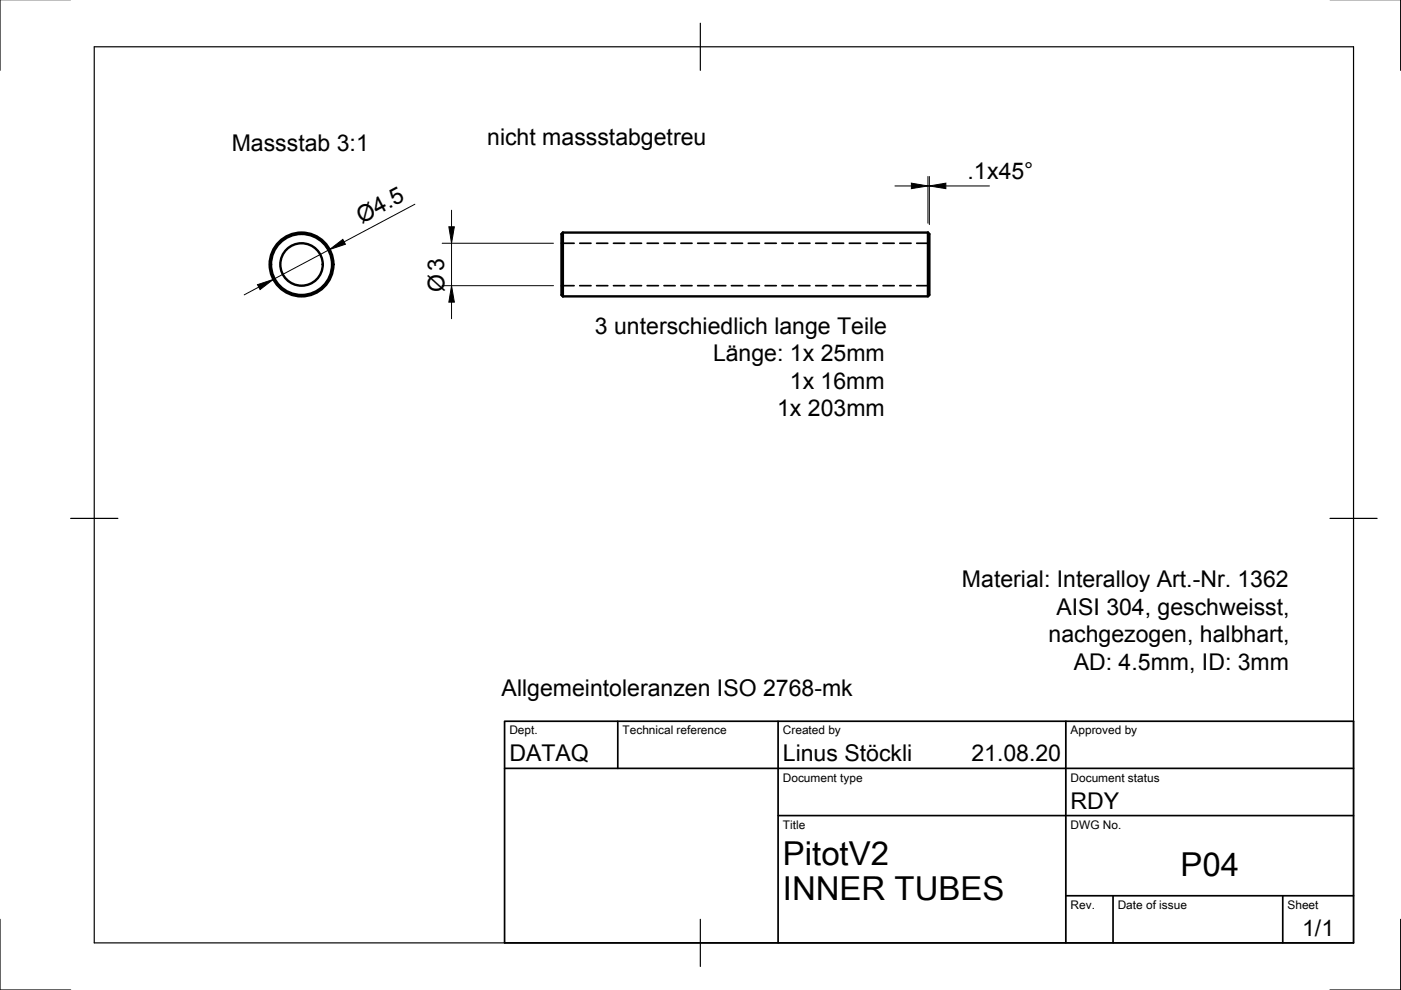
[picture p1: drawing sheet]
<svg xmlns="http://www.w3.org/2000/svg" width="297mm" height="210mm" viewBox="0 0 297 210" stroke-linecap="round" stroke-linejoin="round" font-family="sans-serif">
<!-- layer: Sichtbar -->
<g fill="none" stroke="#000" stroke-width=".51">
<path d="M119.3 49.3v13.5M119.3 49.3l-.3 .3v12.9l.3 .3M119.3 49.3h77.4M196.7 49.3v13.5M196.7 49.3l.3 .3v12.9l-.3 .3h-77.4"/>
<circle cx="63.9" cy="56.1" r="6.8"/>
<circle cx="63.9" cy="56.1" r="4.5"/>
<circle cx="63.9" cy="56.1" r="6.5"/>
</g>
<!-- layer: Verdeckt -->
<g fill="none" stroke="#000" stroke-width=".36">
<path d="M119 51.6h2.7M122.9 51.6h2.4M126.5 51.6h2.4M130.1 51.6h2.3M133.6 51.6h2.4M137.2 51.6h2.4M140.8 51.6h2.4M144.4 51.6h2.3M147.9 51.6h2.4M151.5 51.6h2.4M155.1 51.6h2.3M158.6 51.6h2.4"/>
<path d="M162.2 51.6h2.4M165.8 51.6h2.4M169.4 51.6h2.3M172.9 51.6h2.4M176.5 51.6h2.4M180.1 51.6h2.4M183.6 51.6h2.4M187.2 51.6h2.4M190.8 51.6h2.4M194.4 51.6h2.6M119 60.6h2.7M122.9 60.6h2.4"/>
<path d="M126.5 60.6h2.4M130.1 60.6h2.3M133.6 60.6h2.4M137.2 60.6h2.4M140.8 60.6h2.4M144.4 60.6h2.3M147.9 60.6h2.4M151.5 60.6h2.4M155.1 60.6h2.3M158.6 60.6h2.4M162.2 60.6h2.4M165.8 60.6h2.4"/>
<path d="M169.4 60.6h2.3M172.9 60.6h2.4M176.5 60.6h2.4M180.1 60.6h2.4M183.6 60.6h2.4M187.2 60.6h2.4M190.8 60.6h2.4M194.4 60.6h2.6"/>
</g>
<!-- layer: Border -->
<path d="M0 -.1v15M297 -.1v15M20 9.9h267v190h-267zM148.5 4.9v10M15 109.9h10M282 109.9h10M0 194.9v15h15M148.5 194.9v10M297 194.9v15h-15" fill="none" stroke="#000" stroke-width=".25"/>
<!-- layer: TitleBlock -->
<path d="M107 152.9h180v47h-180zM131 152.9v10M165 152.9v47M226 152.9v47M107 162.9h180M165 172.9h122M226 189.9h61M236 189.9v10M272 189.9v10" fill="none" stroke="#000" stroke-width=".36"/>
<!-- layer: Dimensions -->
<g fill="none" stroke="#000" stroke-width=".21">
<path d="M189.7 39.4h3.5M196.7 37.4v9.9M196.7 39.4h.3M197 37.4v10.2M200.5 39.4h9.3M69.9 52.9l-11.9 6.3M88 43.3l-15 8M93.7 51.6h23.6M95.7 44.6v3.5M95.7 51.6v9M54.9 60.9l-3.1 1.6M93.7 60.6h23.6"/>
<path d="M95.7 64.1v3.5"/>
</g>
<path d="M193.2 38.8l3.5 .6-3.5 .6zM197 39.4l3.5-.6v1.2zM69.9 52.9l2.8-2.1 .5 1zM95.2 48.1h1.1l-.6 3.5zM54.6 60.4l3.4-1.2-2.9 2.2zM95.7 60.6l.6 3.5h-1.1z" fill="#000" stroke="#000" stroke-width=".21"/>
<g font-size="7">
<text x="166" y="183.4">PitotV2</text>
<text x="250.3" y="185.8">P04</text>
<text x="166" y="190.9">INNER TUBES</text>
</g>
<g font-size="4.9">
<text x="49.1" y="32">Massstab 3:1</text>
<text x="103.3" y="30.6">nicht massstabgetreu</text>
<text x="205.1" y="37.9">.1x45°</text>
<text x="76.7" y="47.4" transform="rotate(-28 76.7 47.4)">Ø4.5</text>
<text x="94.2" y="62" transform="rotate(-90 94.2 62)">Ø3</text>
<text x="126.1" y="70.8">3 unterschiedlich lange Teile</text>
<text x="151.2" y="76.5">Länge: 1x 25mm</text>
<text x="167.5" y="82.4">1x 16mm</text>
<text x="164.8" y="88.2">1x 203mm</text>
<text x="204" y="124.4">Material: Interalloy Art.-Nr. 1362</text>
<text x="224" y="130.3">AISI 304, geschweisst,</text>
<text x="222.3" y="136.1">nachgezogen, halbhart,</text>
<text x="227.7" y="142">AD: 4.5mm, ID: 3mm</text>
<text x="106.4" y="147.6">Allgemeintoleranzen ISO 2768-mk</text>
<text x="108" y="161.4">DATAQ</text>
<text x="166" y="161.4">Linus Stöckli</text>
<text x="206" y="161.4">21.08.20</text>
<text x="227" y="171.4">RDY</text>
<text x="276.1" y="198.5">1/1</text>
</g>
<g font-size="2.5">
<text x="108" y="155.7">Dept.</text>
<text x="132" y="155.7">Technical reference</text>
<text x="166" y="155.7">Created by</text>
<text x="227" y="155.7">Approved by</text>
<text x="166" y="165.7">Document type</text>
<text x="227" y="165.7">Document status</text>
<text x="166" y="175.7">Title</text>
<text x="227" y="175.7">DWG No.</text>
<text x="227" y="192.7">Rev.</text>
<text x="237" y="192.7">Date of issue</text>
<text x="273" y="192.7">Sheet</text>
</g>
</svg>
